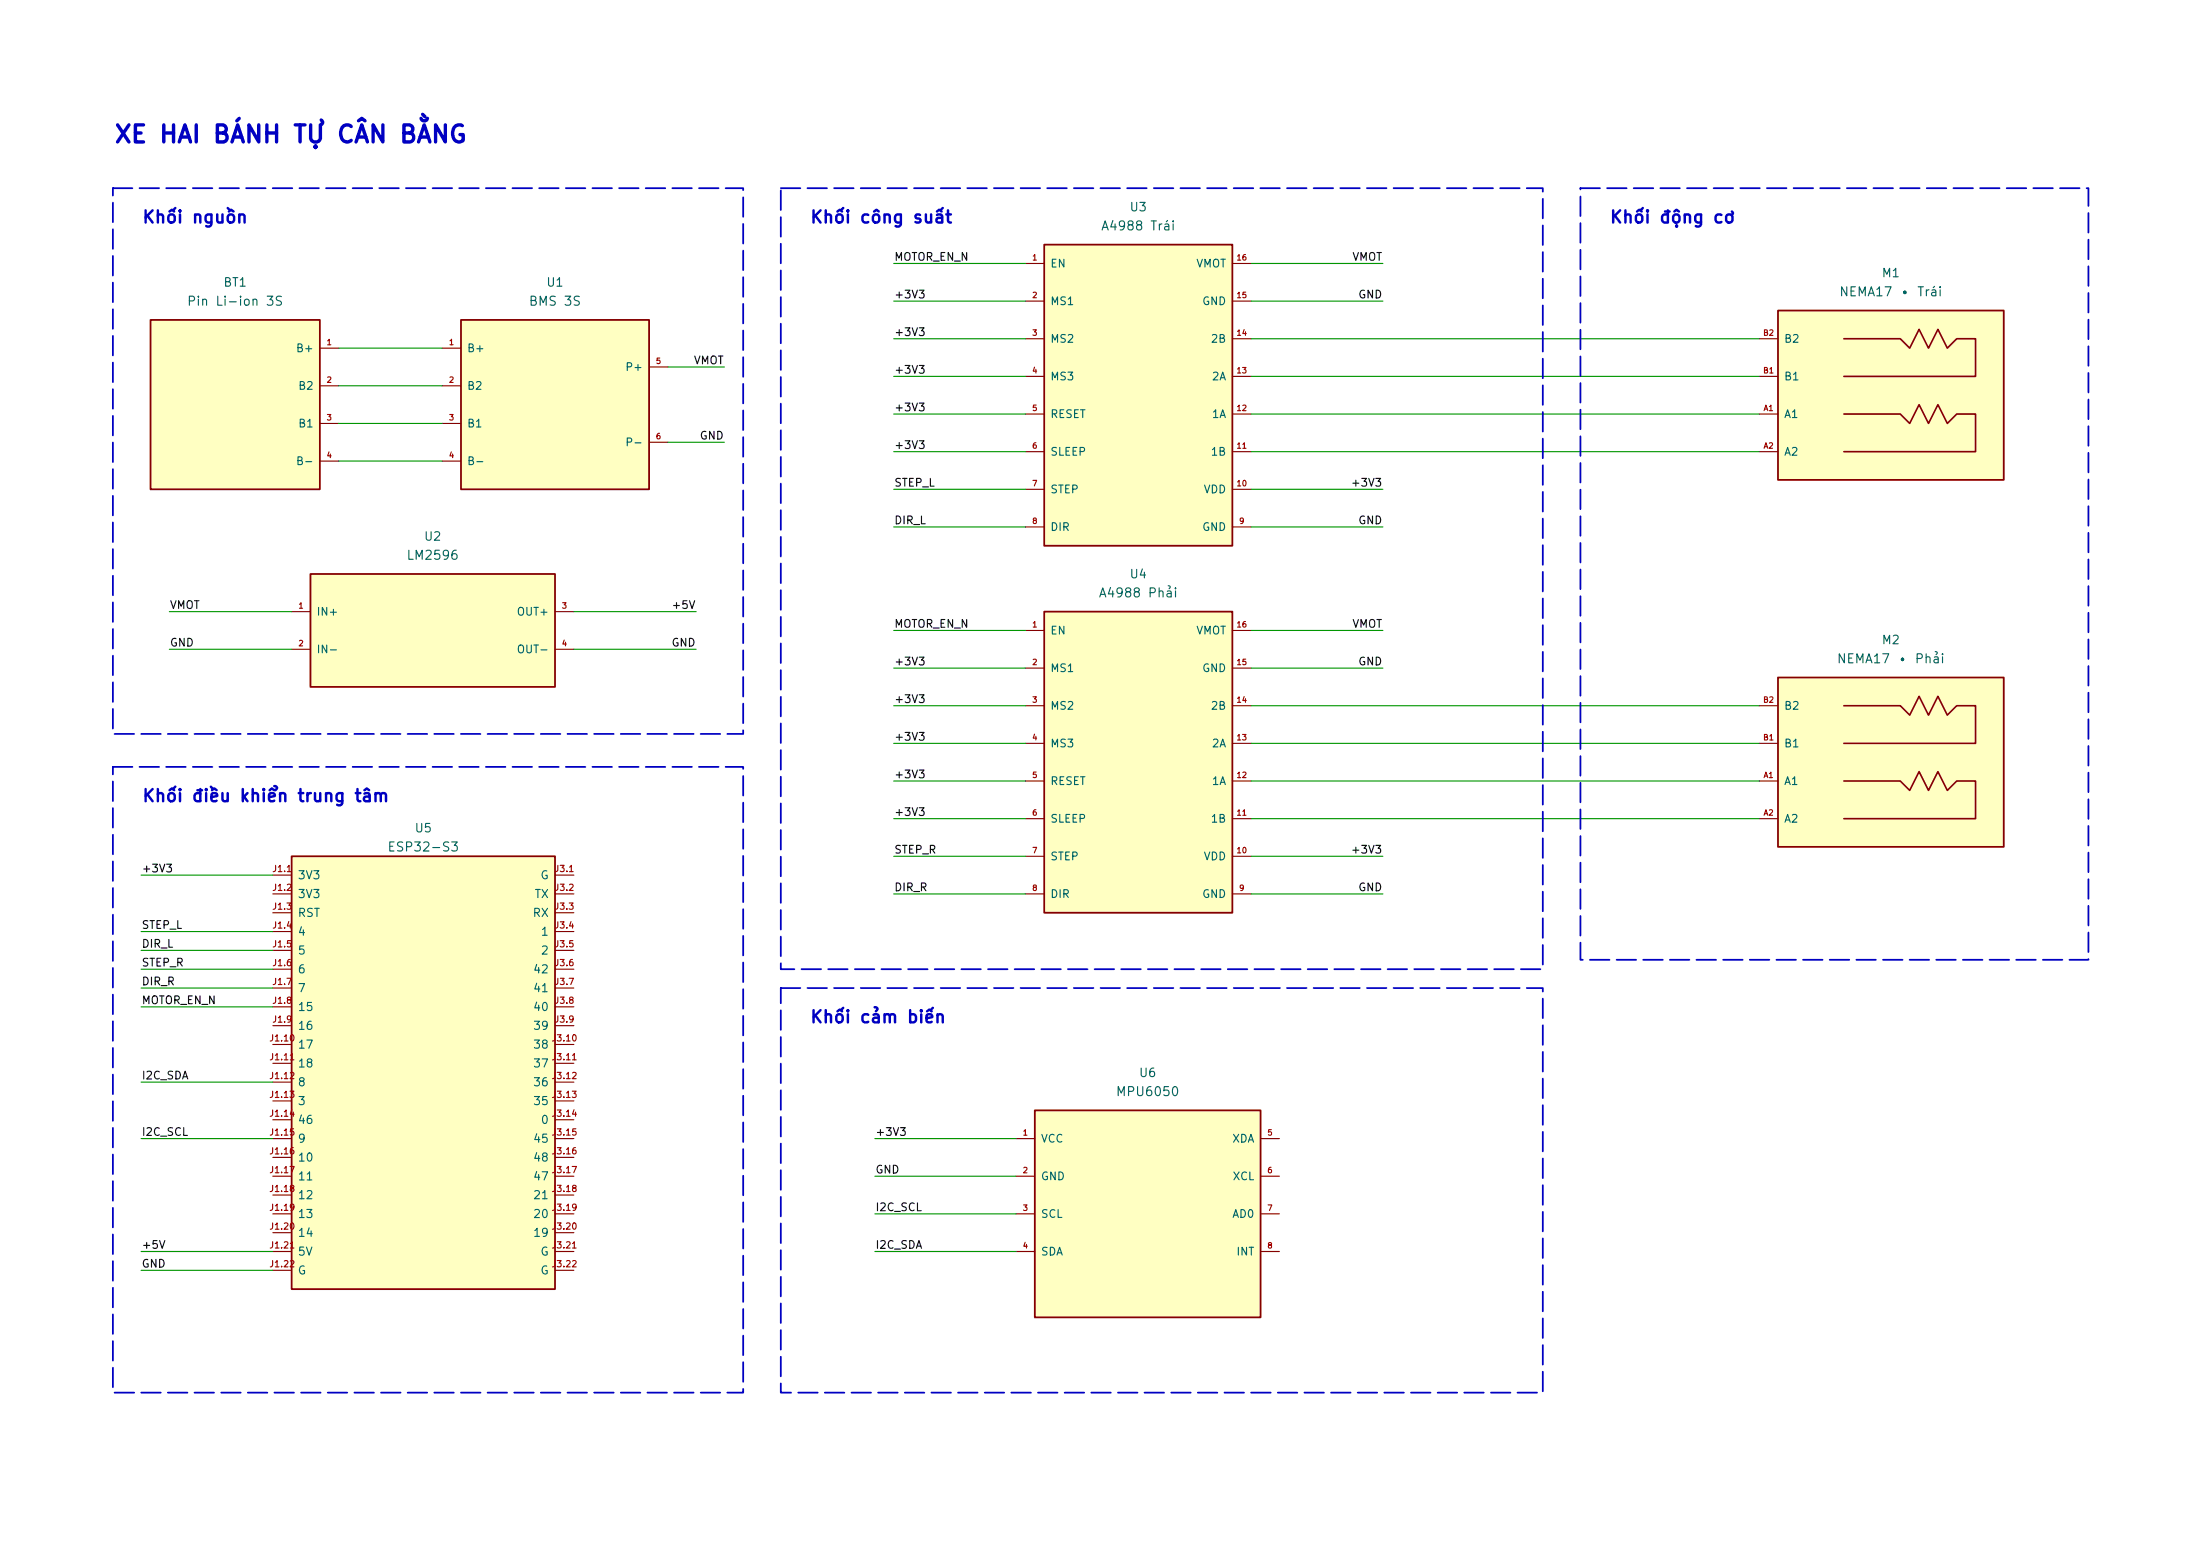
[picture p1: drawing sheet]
(kicad_sch
 (version 20260306)
 (generator "eeschema")
 (generator_version "10.0")
 (paper "A4")
 (title_block
  (title "Xe hai bánh tự cân bằng")
  (rev "01"))
 (lib_symbols
  (symbol "XeCanBang:A4988_Module"
   (pin_names
    (offset 0.75)) (exclude_from_sim no) (in_bom yes) (on_board yes)
   (in_pos_files yes)
   (duplicate_pin_numbers_are_jumpers no)
   (property "Reference" "U" (at 0 25.4 0) (show_name no) (do_not_autoplace no) (effects (font (size 1.1 1.1))))
   (property "Value" "A4988_Module" (at 0 22.86 0) (show_name no) (do_not_autoplace no) (effects (font (size 1.1 1.1))))
   (property "Footprint" "" (at 0 0 0) (show_name no) (do_not_autoplace no) (hide yes) (effects (font (size 1.27 1.27))))
   (property "Datasheet" "" (at 0 0 0) (show_name no) (do_not_autoplace no) (hide yes) (effects (font (size 1.27 1.27))))
   (property "Description" "" (at 0 0 0) (show_name no) (do_not_autoplace no) (hide yes) (effects (font (size 1.27 1.27))))
   (symbol "A4988_Module_0_1"
    (rectangle (start -12.7 20.32) (end 12.7 -20.32) (stroke (width 0.24) (type default)) (fill (type background))))
   (symbol "A4988_Module_1_1"
    (pin input line (at -15.24 17.78 0) (length 2.54) (name "EN" (effects (font (size 1.05 1.05)))) (number "1" (effects (font (size 0.75 0.75)))))
    (pin input line (at -15.24 12.7 0) (length 2.54) (name "MS1" (effects (font (size 1.05 1.05)))) (number "2" (effects (font (size 0.75 0.75)))))
    (pin input line (at -15.24 7.62 0) (length 2.54) (name "MS2" (effects (font (size 1.05 1.05)))) (number "3" (effects (font (size 0.75 0.75)))))
    (pin input line (at -15.24 2.54 0) (length 2.54) (name "MS3" (effects (font (size 1.05 1.05)))) (number "4" (effects (font (size 0.75 0.75)))))
    (pin input line (at -15.24 -2.54 0) (length 2.54) (name "RESET" (effects (font (size 1.05 1.05)))) (number "5" (effects (font (size 0.75 0.75)))))
    (pin input line (at -15.24 -7.62 0) (length 2.54) (name "SLEEP" (effects (font (size 1.05 1.05)))) (number "6" (effects (font (size 0.75 0.75)))))
    (pin input line (at -15.24 -12.7 0) (length 2.54) (name "STEP" (effects (font (size 1.05 1.05)))) (number "7" (effects (font (size 0.75 0.75)))))
    (pin input line (at -15.24 -17.78 0) (length 2.54) (name "DIR" (effects (font (size 1.05 1.05)))) (number "8" (effects (font (size 0.75 0.75)))))
    (pin power_in line (at 15.24 -17.78 180) (length 2.54) (name "GND" (effects (font (size 1.05 1.05)))) (number "9" (effects (font (size 0.75 0.75)))))
    (pin power_in line (at 15.24 -12.7 180) (length 2.54) (name "VDD" (effects (font (size 1.05 1.05)))) (number "10" (effects (font (size 0.75 0.75)))))
    (pin output line (at 15.24 -7.62 180) (length 2.54) (name "1B" (effects (font (size 1.05 1.05)))) (number "11" (effects (font (size 0.75 0.75)))))
    (pin output line (at 15.24 -2.54 180) (length 2.54) (name "1A" (effects (font (size 1.05 1.05)))) (number "12" (effects (font (size 0.75 0.75)))))
    (pin output line (at 15.24 2.54 180) (length 2.54) (name "2A" (effects (font (size 1.05 1.05)))) (number "13" (effects (font (size 0.75 0.75)))))
    (pin output line (at 15.24 7.62 180) (length 2.54) (name "2B" (effects (font (size 1.05 1.05)))) (number "14" (effects (font (size 0.75 0.75)))))
    (pin power_in line (at 15.24 12.7 180) (length 2.54) (name "GND" (effects (font (size 1.05 1.05)))) (number "15" (effects (font (size 0.75 0.75)))))
    (pin power_in line (at 15.24 17.78 180) (length 2.54) (name "VMOT" (effects (font (size 1.05 1.05)))) (number "16" (effects (font (size 0.75 0.75))))))
   (embedded_fonts no))
  (symbol "XeCanBang:BMS_3S"
   (pin_names
    (offset 0.75)) (exclude_from_sim no) (in_bom yes) (on_board yes)
   (in_pos_files yes)
   (duplicate_pin_numbers_are_jumpers no)
   (property "Reference" "U" (at 0 16.51 0) (show_name no) (do_not_autoplace no) (effects (font (size 1.1 1.1))))
   (property "Value" "BMS_3S" (at 0 13.97 0) (show_name no) (do_not_autoplace no) (effects (font (size 1.1 1.1))))
   (property "Footprint" "" (at 0 0 0) (show_name no) (do_not_autoplace no) (hide yes) (effects (font (size 1.27 1.27))))
   (property "Datasheet" "" (at 0 0 0) (show_name no) (do_not_autoplace no) (hide yes) (effects (font (size 1.27 1.27))))
   (property "Description" "" (at 0 0 0) (show_name no) (do_not_autoplace no) (hide yes) (effects (font (size 1.27 1.27))))
   (symbol "BMS_3S_0_1"
    (rectangle (start -12.7 11.43) (end 12.7 -11.43) (stroke (width 0.24) (type default)) (fill (type background))))
   (symbol "BMS_3S_1_1"
    (pin passive line (at -15.24 7.62 0) (length 2.54) (name "B+" (effects (font (size 1.05 1.05)))) (number "1" (effects (font (size 0.75 0.75)))))
    (pin passive line (at -15.24 2.54 0) (length 2.54) (name "B2" (effects (font (size 1.05 1.05)))) (number "2" (effects (font (size 0.75 0.75)))))
    (pin passive line (at -15.24 -2.54 0) (length 2.54) (name "B1" (effects (font (size 1.05 1.05)))) (number "3" (effects (font (size 0.75 0.75)))))
    (pin passive line (at -15.24 -7.62 0) (length 2.54) (name "B-" (effects (font (size 1.05 1.05)))) (number "4" (effects (font (size 0.75 0.75)))))
    (pin power_out line (at 15.24 5.08 180) (length 2.54) (name "P+" (effects (font (size 1.05 1.05)))) (number "5" (effects (font (size 0.75 0.75)))))
    (pin power_out line (at 15.24 -5.08 180) (length 2.54) (name "P-" (effects (font (size 1.05 1.05)))) (number "6" (effects (font (size 0.75 0.75))))))
   (embedded_fonts no))
  (symbol "XeCanBang:ESP32_S3_DevKitC_1"
   (pin_names
    (offset 0.75)) (exclude_from_sim no) (in_bom yes) (on_board yes)
   (in_pos_files yes)
   (duplicate_pin_numbers_are_jumpers no)
   (property "Reference" "U" (at 0 32 0) (show_name no) (do_not_autoplace no) (effects (font (size 1.15 1.15))))
   (property "Value" "ESP32-S3-DevKitC-1 N16R8" (at 0 29.5 0) (show_name no) (do_not_autoplace no) (effects (font (size 1.22 1.22))))
   (property "Footprint" "" (at 0 0 0) (show_name no) (do_not_autoplace no) (hide yes) (effects (font (size 1.27 1.27))))
   (property "Datasheet" "" (at 0 0 0) (show_name no) (do_not_autoplace no) (hide yes) (effects (font (size 1.27 1.27))))
   (property "Description" "" (at 0 0 0) (show_name no) (do_not_autoplace no) (hide yes) (effects (font (size 1.27 1.27))))
   (symbol "ESP32_S3_DevKitC_1_0_1"
    (rectangle (start -17.78 29.21) (end 17.78 -29.21) (stroke (width 0.24) (type default)) (fill (type background))))
   (symbol "ESP32_S3_DevKitC_1_1_1"
    (pin power_out line (at -20.32 26.67 0) (length 2.54) (name "3V3" (effects (font (size 1.1 1.1)))) (number "J1.1" (effects (font (size 0.85 0.85)))))
    (pin passive line (at -20.32 24.13 0) (length 2.54) (name "3V3" (effects (font (size 1.1 1.1)))) (number "J1.2" (effects (font (size 0.85 0.85)))))
    (pin input line (at -20.32 21.59 0) (length 2.54) (name "RST" (effects (font (size 1.1 1.1)))) (number "J1.3" (effects (font (size 0.85 0.85)))))
    (pin output line (at -20.32 19.05 0) (length 2.54) (name "4" (effects (font (size 1.1 1.1)))) (number "J1.4" (effects (font (size 0.85 0.85)))))
    (pin output line (at -20.32 16.51 0) (length 2.54) (name "5" (effects (font (size 1.1 1.1)))) (number "J1.5" (effects (font (size 0.85 0.85)))))
    (pin output line (at -20.32 13.97 0) (length 2.54) (name "6" (effects (font (size 1.1 1.1)))) (number "J1.6" (effects (font (size 0.85 0.85)))))
    (pin output line (at -20.32 11.43 0) (length 2.54) (name "7" (effects (font (size 1.1 1.1)))) (number "J1.7" (effects (font (size 0.85 0.85)))))
    (pin output line (at -20.32 8.89 0) (length 2.54) (name "15" (effects (font (size 1.1 1.1)))) (number "J1.8" (effects (font (size 0.85 0.85)))))
    (pin passive line (at -20.32 6.35 0) (length 2.54) (name "16" (effects (font (size 1.1 1.1)))) (number "J1.9" (effects (font (size 0.85 0.85)))))
    (pin passive line (at -20.32 3.81 0) (length 2.54) (name "17" (effects (font (size 1.1 1.1)))) (number "J1.10" (effects (font (size 0.85 0.85)))))
    (pin passive line (at -20.32 1.27 0) (length 2.54) (name "18" (effects (font (size 1.1 1.1)))) (number "J1.11" (effects (font (size 0.85 0.85)))))
    (pin bidirectional line (at -20.32 -1.27 0) (length 2.54) (name "8" (effects (font (size 1.1 1.1)))) (number "J1.12" (effects (font (size 0.85 0.85)))))
    (pin passive line (at -20.32 -3.81 0) (length 2.54) (name "3" (effects (font (size 1.1 1.1)))) (number "J1.13" (effects (font (size 0.85 0.85)))))
    (pin passive line (at -20.32 -6.35 0) (length 2.54) (name "46" (effects (font (size 1.1 1.1)))) (number "J1.14" (effects (font (size 0.85 0.85)))))
    (pin output line (at -20.32 -8.89 0) (length 2.54) (name "9" (effects (font (size 1.1 1.1)))) (number "J1.15" (effects (font (size 0.85 0.85)))))
    (pin passive line (at -20.32 -11.43 0) (length 2.54) (name "10" (effects (font (size 1.1 1.1)))) (number "J1.16" (effects (font (size 0.85 0.85)))))
    (pin passive line (at -20.32 -13.97 0) (length 2.54) (name "11" (effects (font (size 1.1 1.1)))) (number "J1.17" (effects (font (size 0.85 0.85)))))
    (pin passive line (at -20.32 -16.51 0) (length 2.54) (name "12" (effects (font (size 1.1 1.1)))) (number "J1.18" (effects (font (size 0.85 0.85)))))
    (pin passive line (at -20.32 -19.05 0) (length 2.54) (name "13" (effects (font (size 1.1 1.1)))) (number "J1.19" (effects (font (size 0.85 0.85)))))
    (pin passive line (at -20.32 -21.59 0) (length 2.54) (name "14" (effects (font (size 1.1 1.1)))) (number "J1.20" (effects (font (size 0.85 0.85)))))
    (pin power_in line (at -20.32 -24.13 0) (length 2.54) (name "5V" (effects (font (size 1.1 1.1)))) (number "J1.21" (effects (font (size 0.85 0.85)))))
    (pin power_in line (at -20.32 -26.67 0) (length 2.54) (name "G" (effects (font (size 1.1 1.1)))) (number "J1.22" (effects (font (size 0.85 0.85)))))
    (pin passive line (at 20.32 26.67 180) (length 2.54) (name "G" (effects (font (size 1.1 1.1)))) (number "J3.1" (effects (font (size 0.85 0.85)))))
    (pin passive line (at 20.32 24.13 180) (length 2.54) (name "TX" (effects (font (size 1.1 1.1)))) (number "J3.2" (effects (font (size 0.85 0.85)))))
    (pin passive line (at 20.32 21.59 180) (length 2.54) (name "RX" (effects (font (size 1.1 1.1)))) (number "J3.3" (effects (font (size 0.85 0.85)))))
    (pin passive line (at 20.32 19.05 180) (length 2.54) (name "1" (effects (font (size 1.1 1.1)))) (number "J3.4" (effects (font (size 0.85 0.85)))))
    (pin passive line (at 20.32 16.51 180) (length 2.54) (name "2" (effects (font (size 1.1 1.1)))) (number "J3.5" (effects (font (size 0.85 0.85)))))
    (pin passive line (at 20.32 13.97 180) (length 2.54) (name "42" (effects (font (size 1.1 1.1)))) (number "J3.6" (effects (font (size 0.85 0.85)))))
    (pin passive line (at 20.32 11.43 180) (length 2.54) (name "41" (effects (font (size 1.1 1.1)))) (number "J3.7" (effects (font (size 0.85 0.85)))))
    (pin passive line (at 20.32 8.89 180) (length 2.54) (name "40" (effects (font (size 1.1 1.1)))) (number "J3.8" (effects (font (size 0.85 0.85)))))
    (pin passive line (at 20.32 6.35 180) (length 2.54) (name "39" (effects (font (size 1.1 1.1)))) (number "J3.9" (effects (font (size 0.85 0.85)))))
    (pin passive line (at 20.32 3.81 180) (length 2.54) (name "38" (effects (font (size 1.1 1.1)))) (number "J3.10" (effects (font (size 0.85 0.85)))))
    (pin passive line (at 20.32 1.27 180) (length 2.54) (name "37" (effects (font (size 1.1 1.1)))) (number "J3.11" (effects (font (size 0.85 0.85)))))
    (pin passive line (at 20.32 -1.27 180) (length 2.54) (name "36" (effects (font (size 1.1 1.1)))) (number "J3.12" (effects (font (size 0.85 0.85)))))
    (pin passive line (at 20.32 -3.81 180) (length 2.54) (name "35" (effects (font (size 1.1 1.1)))) (number "J3.13" (effects (font (size 0.85 0.85)))))
    (pin passive line (at 20.32 -6.35 180) (length 2.54) (name "0" (effects (font (size 1.1 1.1)))) (number "J3.14" (effects (font (size 0.85 0.85)))))
    (pin passive line (at 20.32 -8.89 180) (length 2.54) (name "45" (effects (font (size 1.1 1.1)))) (number "J3.15" (effects (font (size 0.85 0.85)))))
    (pin passive line (at 20.32 -11.43 180) (length 2.54) (name "48" (effects (font (size 1.1 1.1)))) (number "J3.16" (effects (font (size 0.85 0.85)))))
    (pin passive line (at 20.32 -13.97 180) (length 2.54) (name "47" (effects (font (size 1.1 1.1)))) (number "J3.17" (effects (font (size 0.85 0.85)))))
    (pin passive line (at 20.32 -16.51 180) (length 2.54) (name "21" (effects (font (size 1.1 1.1)))) (number "J3.18" (effects (font (size 0.85 0.85)))))
    (pin passive line (at 20.32 -19.05 180) (length 2.54) (name "20" (effects (font (size 1.1 1.1)))) (number "J3.19" (effects (font (size 0.85 0.85)))))
    (pin passive line (at 20.32 -21.59 180) (length 2.54) (name "19" (effects (font (size 1.1 1.1)))) (number "J3.20" (effects (font (size 0.85 0.85)))))
    (pin passive line (at 20.32 -24.13 180) (length 2.54) (name "G" (effects (font (size 1.1 1.1)))) (number "J3.21" (effects (font (size 0.85 0.85)))))
    (pin passive line (at 20.32 -26.67 180) (length 2.54) (name "G" (effects (font (size 1.1 1.1)))) (number "J3.22" (effects (font (size 0.85 0.85))))))
   (embedded_fonts no))
  (symbol "XeCanBang:LM2596_Module"
   (pin_names
    (offset 0.75)) (exclude_from_sim no) (in_bom yes) (on_board yes)
   (in_pos_files yes)
   (duplicate_pin_numbers_are_jumpers no)
   (property "Reference" "U" (at 0 12.7 0) (show_name no) (do_not_autoplace no) (effects (font (size 1.1 1.1))))
   (property "Value" "LM2596_Module" (at 0 10.16 0) (show_name no) (do_not_autoplace no) (effects (font (size 1.1 1.1))))
   (property "Footprint" "" (at 0 0 0) (show_name no) (do_not_autoplace no) (hide yes) (effects (font (size 1.27 1.27))))
   (property "Datasheet" "" (at 0 0 0) (show_name no) (do_not_autoplace no) (hide yes) (effects (font (size 1.27 1.27))))
   (property "Description" "" (at 0 0 0) (show_name no) (do_not_autoplace no) (hide yes) (effects (font (size 1.27 1.27))))
   (symbol "LM2596_Module_0_1"
    (rectangle (start -16.51 7.62) (end 16.51 -7.62) (stroke (width 0.24) (type default)) (fill (type background))))
   (symbol "LM2596_Module_1_1"
    (pin power_in line (at -19.05 2.54 0) (length 2.54) (name "IN+" (effects (font (size 1.05 1.05)))) (number "1" (effects (font (size 0.75 0.75)))))
    (pin power_in line (at -19.05 -2.54 0) (length 2.54) (name "IN-" (effects (font (size 1.05 1.05)))) (number "2" (effects (font (size 0.75 0.75)))))
    (pin power_out line (at 19.05 2.54 180) (length 2.54) (name "OUT+" (effects (font (size 1.05 1.05)))) (number "3" (effects (font (size 0.75 0.75)))))
    (pin passive line (at 19.05 -2.54 180) (length 2.54) (name "OUT-" (effects (font (size 1.05 1.05)))) (number "4" (effects (font (size 0.75 0.75))))))
   (embedded_fonts no))
  (symbol "XeCanBang:MPU6050_GY521"
   (pin_names
    (offset 0.75)) (exclude_from_sim no) (in_bom yes) (on_board yes)
   (in_pos_files yes)
   (duplicate_pin_numbers_are_jumpers no)
   (property "Reference" "U" (at 0 19.05 0) (show_name no) (do_not_autoplace no) (effects (font (size 1.1 1.1))))
   (property "Value" "MPU6050_GY521" (at 0 16.51 0) (show_name no) (do_not_autoplace no) (effects (font (size 1.1 1.1))))
   (property "Footprint" "" (at 0 0 0) (show_name no) (do_not_autoplace no) (hide yes) (effects (font (size 1.27 1.27))))
   (property "Datasheet" "" (at 0 0 0) (show_name no) (do_not_autoplace no) (hide yes) (effects (font (size 1.27 1.27))))
   (property "Description" "" (at 0 0 0) (show_name no) (do_not_autoplace no) (hide yes) (effects (font (size 1.27 1.27))))
   (symbol "MPU6050_GY521_0_1"
    (rectangle (start -15.24 13.97) (end 15.24 -13.97) (stroke (width 0.24) (type default)) (fill (type background))))
   (symbol "MPU6050_GY521_1_1"
    (pin power_in line (at -17.78 10.16 0) (length 2.54) (name "VCC" (effects (font (size 1.05 1.05)))) (number "1" (effects (font (size 0.75 0.75)))))
    (pin power_in line (at -17.78 5.08 0) (length 2.54) (name "GND" (effects (font (size 1.05 1.05)))) (number "2" (effects (font (size 0.75 0.75)))))
    (pin input line (at -17.78 0 0) (length 2.54) (name "SCL" (effects (font (size 1.05 1.05)))) (number "3" (effects (font (size 0.75 0.75)))))
    (pin bidirectional line (at -17.78 -5.08 0) (length 2.54) (name "SDA" (effects (font (size 1.05 1.05)))) (number "4" (effects (font (size 0.75 0.75)))))
    (pin bidirectional line (at 17.78 10.16 180) (length 2.54) (name "XDA" (effects (font (size 1.05 1.05)))) (number "5" (effects (font (size 0.75 0.75)))))
    (pin output line (at 17.78 5.08 180) (length 2.54) (name "XCL" (effects (font (size 1.05 1.05)))) (number "6" (effects (font (size 0.75 0.75)))))
    (pin input line (at 17.78 0 180) (length 2.54) (name "AD0" (effects (font (size 1.05 1.05)))) (number "7" (effects (font (size 0.75 0.75)))))
    (pin output line (at 17.78 -5.08 180) (length 2.54) (name "INT" (effects (font (size 1.05 1.05)))) (number "8" (effects (font (size 0.75 0.75))))))
   (embedded_fonts no))
  (symbol "XeCanBang:NEMA17_2_Pha"
   (pin_names
    (offset 0.75)) (exclude_from_sim no) (in_bom yes) (on_board yes)
   (in_pos_files yes)
   (duplicate_pin_numbers_are_jumpers no)
   (property "Reference" "M" (at 0 16.51 0) (show_name no) (do_not_autoplace no) (effects (font (size 1.1 1.1))))
   (property "Value" "NEMA17_2_Pha" (at 0 13.97 0) (show_name no) (do_not_autoplace no) (effects (font (size 1.1 1.1))))
   (property "Footprint" "" (at 0 0 0) (show_name no) (do_not_autoplace no) (hide yes) (effects (font (size 1.27 1.27))))
   (property "Datasheet" "" (at 0 0 0) (show_name no) (do_not_autoplace no) (hide yes) (effects (font (size 1.27 1.27))))
   (property "Description" "" (at 0 0 0) (show_name no) (do_not_autoplace no) (hide yes) (effects (font (size 1.27 1.27))))
   (symbol "NEMA17_2_Pha_0_1"
    (rectangle (start -15.24 11.43) (end 15.24 -11.43) (stroke (width 0.24) (type default)) (fill (type background)))
    (polyline (pts (xy -6.35 7.62) (xy 1.27 7.62) (xy 2.54 6.35) (xy 3.81 8.89) (xy 5.08 6.35) (xy 6.35 8.89) (xy 7.62 6.35) (xy 8.89 7.62) (xy 11.43 7.62) (xy 11.43 2.54) (xy -6.35 2.54)) (stroke (width 0.22) (type default)) (fill (type none)))
    (polyline (pts (xy -6.35 -2.54) (xy 1.27 -2.54) (xy 2.54 -3.81) (xy 3.81 -1.27) (xy 5.08 -3.81) (xy 6.35 -1.27) (xy 7.62 -3.81) (xy 8.89 -2.54) (xy 11.43 -2.54) (xy 11.43 -7.62) (xy -6.35 -7.62)) (stroke (width 0.22) (type default)) (fill (type none))))
   (symbol "NEMA17_2_Pha_1_1"
    (pin passive line (at -17.78 -2.54 0) (length 2.54) (name "A1" (effects (font (size 1.05 1.05)))) (number "A1" (effects (font (size 0.75 0.75)))))
    (pin passive line (at -17.78 -7.62 0) (length 2.54) (name "A2" (effects (font (size 1.05 1.05)))) (number "A2" (effects (font (size 0.75 0.75)))))
    (pin passive line (at -17.78 2.54 0) (length 2.54) (name "B1" (effects (font (size 1.05 1.05)))) (number "B1" (effects (font (size 0.75 0.75)))))
    (pin passive line (at -17.78 7.62 0) (length 2.54) (name "B2" (effects (font (size 1.05 1.05)))) (number "B2" (effects (font (size 0.75 0.75))))))
   (embedded_fonts no))
  (symbol "XeCanBang:Pin_3S"
   (pin_names
    (offset 0.75)) (exclude_from_sim no) (in_bom yes) (on_board yes)
   (in_pos_files yes)
   (duplicate_pin_numbers_are_jumpers no)
   (property "Reference" "BT" (at 0 16.51 0) (show_name no) (do_not_autoplace no) (effects (font (size 1.1 1.1))))
   (property "Value" "Pin_3S" (at 0 13.97 0) (show_name no) (do_not_autoplace no) (effects (font (size 1.1 1.1))))
   (property "Footprint" "" (at 0 0 0) (show_name no) (do_not_autoplace no) (hide yes) (effects (font (size 1.27 1.27))))
   (property "Datasheet" "" (at 0 0 0) (show_name no) (do_not_autoplace no) (hide yes) (effects (font (size 1.27 1.27))))
   (property "Description" "" (at 0 0 0) (show_name no) (do_not_autoplace no) (hide yes) (effects (font (size 1.27 1.27))))
   (symbol "Pin_3S_0_1"
    (rectangle (start -11.43 11.43) (end 11.43 -11.43) (stroke (width 0.24) (type default)) (fill (type background))))
   (symbol "Pin_3S_1_1"
    (pin power_out line (at 13.97 7.62 180) (length 2.54) (name "B+" (effects (font (size 1.05 1.05)))) (number "1" (effects (font (size 0.75 0.75)))))
    (pin passive line (at 13.97 2.54 180) (length 2.54) (name "B2" (effects (font (size 1.05 1.05)))) (number "2" (effects (font (size 0.75 0.75)))))
    (pin passive line (at 13.97 -2.54 180) (length 2.54) (name "B1" (effects (font (size 1.05 1.05)))) (number "3" (effects (font (size 0.75 0.75)))))
    (pin power_out line (at 13.97 -7.62 180) (length 2.54) (name "B-" (effects (font (size 1.05 1.05)))) (number "4" (effects (font (size 0.75 0.75))))))
   (embedded_fonts no)))
 (rectangle
  (start 105.41 25.4)
  (end 208.28 130.81)
  (stroke (width 0.24) (type dash))
  (fill (type none)))
 (rectangle
  (start 105.41 133.35)
  (end 208.28 187.96)
  (stroke (width 0.24) (type dash))
  (fill (type none)))
 (rectangle
  (start 15.24 25.4)
  (end 100.33 99.06)
  (stroke (width 0.24) (type dash))
  (fill (type none)))
 (rectangle
  (start 15.24 103.505)
  (end 100.33 187.96)
  (stroke (width 0.24) (type dash))
  (fill (type none)))
 (rectangle
  (start 213.36 25.4)
  (end 281.94 129.54)
  (stroke (width 0.24) (type dash))
  (fill (type none)))
 (text "XE HAI BÁNH TỰ CÂN BẰNG"
  (exclude_from_sim no)
  (at 15.24 17.018 0)
  (effects (font (size 2.3 2.3)
    (bold yes)) (justify left top)))
 (text "Khối động cơ"
  (exclude_from_sim no)
  (at 217.17 28.575 0)
  (effects (font (size 1.65 1.65)
    (bold yes)) (justify left top)))
 (text "Khối công suất"
  (exclude_from_sim no)
  (at 109.22 28.575 0)
  (effects (font (size 1.65 1.65)
    (bold yes)) (justify left top)))
 (text "Khối cảm biến"
  (exclude_from_sim no)
  (at 109.22 136.525 0)
  (effects (font (size 1.65 1.65)
    (bold yes)) (justify left top)))
 (text "Khối nguồn"
  (exclude_from_sim no)
  (at 19.05 28.575 0)
  (effects (font (size 1.65 1.65)
    (bold yes)) (justify left top)))
 (text "Khối điều khiển trung tâm"
  (exclude_from_sim no)
  (at 19.05 106.68 0)
  (effects (font (size 1.65 1.65)
    (bold yes)) (justify left top)))
 (wire
  (pts (xy 120.65 40.64) (xy 138.43 40.64))
  (stroke (width 0) (type solid)))
 (wire
  (pts (xy 168.91 85.09) (xy 186.69 85.09))
  (stroke (width 0) (type solid)))
 (wire
  (pts (xy 19.05 125.73) (xy 36.83 125.73))
  (stroke (width 0) (type default)))
 (wire
  (pts (xy 77.47 87.63) (xy 93.98 87.63))
  (stroke (width 0) (type solid)))
 (wire
  (pts (xy 19.05 171.45) (xy 36.83 171.45))
  (stroke (width 0) (type default)))
 (wire
  (pts (xy 120.65 45.72) (xy 138.43 45.72))
  (stroke (width 0) (type solid)))
 (wire
  (pts (xy 120.65 66.04) (xy 138.43 66.04))
  (stroke (width 0) (type solid)))
 (wire
  (pts (xy 168.91 105.41) (xy 237.49 105.41))
  (stroke (width 0) (type solid)))
 (wire
  (pts (xy 168.91 45.72) (xy 237.49 45.72))
  (stroke (width 0) (type solid)))
 (wire
  (pts (xy 19.05 128.27) (xy 36.83 128.27))
  (stroke (width 0) (type default)))
 (wire
  (pts (xy 168.91 100.33) (xy 237.49 100.33))
  (stroke (width 0) (type solid)))
 (wire
  (pts (xy 120.65 100.33) (xy 138.43 100.33))
  (stroke (width 0) (type solid)))
 (wire
  (pts (xy 19.05 146.05) (xy 36.83 146.05))
  (stroke (width 0) (type default)))
 (wire
  (pts (xy 120.65 95.25) (xy 138.43 95.25))
  (stroke (width 0) (type solid)))
 (wire
  (pts (xy 19.05 135.89) (xy 36.83 135.89))
  (stroke (width 0) (type default)))
 (wire
  (pts (xy 120.65 105.41) (xy 138.43 105.41))
  (stroke (width 0) (type solid)))
 (wire
  (pts (xy 168.91 35.56) (xy 186.69 35.56))
  (stroke (width 0) (type solid)))
 (wire
  (pts (xy 45.72 46.99) (xy 59.69 46.99))
  (stroke (width 0) (type solid)))
 (wire
  (pts (xy 168.91 40.64) (xy 186.69 40.64))
  (stroke (width 0) (type solid)))
 (wire
  (pts (xy 168.91 66.04) (xy 186.69 66.04))
  (stroke (width 0) (type solid)))
 (wire
  (pts (xy 120.65 60.96) (xy 138.43 60.96))
  (stroke (width 0) (type solid)))
 (wire
  (pts (xy 168.91 71.12) (xy 186.69 71.12))
  (stroke (width 0) (type solid)))
 (wire
  (pts (xy 118.11 163.83) (xy 137.16 163.83))
  (stroke (width 0) (type solid)))
 (wire
  (pts (xy 118.11 153.67) (xy 137.16 153.67))
  (stroke (width 0) (type solid)))
 (wire
  (pts (xy 168.91 120.65) (xy 186.69 120.65))
  (stroke (width 0) (type solid)))
 (wire
  (pts (xy 19.05 153.67) (xy 36.83 153.67))
  (stroke (width 0) (type default)))
 (wire
  (pts (xy 19.05 118.11) (xy 36.83 118.11))
  (stroke (width 0) (type default)))
 (wire
  (pts (xy 168.91 115.57) (xy 186.69 115.57))
  (stroke (width 0) (type solid)))
 (wire
  (pts (xy 19.05 133.35) (xy 36.83 133.35))
  (stroke (width 0) (type default)))
 (wire
  (pts (xy 168.91 95.25) (xy 237.49 95.25))
  (stroke (width 0) (type solid)))
 (wire
  (pts (xy 118.11 158.75) (xy 137.16 158.75))
  (stroke (width 0) (type solid)))
 (wire
  (pts (xy 19.05 168.91) (xy 36.83 168.91))
  (stroke (width 0) (type default)))
 (wire
  (pts (xy 120.65 110.49) (xy 138.43 110.49))
  (stroke (width 0) (type solid)))
 (wire
  (pts (xy 45.72 57.15) (xy 59.69 57.15))
  (stroke (width 0) (type solid)))
 (wire
  (pts (xy 22.86 82.55) (xy 39.37 82.55))
  (stroke (width 0) (type solid)))
 (wire
  (pts (xy 120.65 35.56) (xy 138.43 35.56))
  (stroke (width 0) (type solid)))
 (wire
  (pts (xy 168.91 90.17) (xy 186.69 90.17))
  (stroke (width 0) (type solid)))
 (wire
  (pts (xy 168.91 50.8) (xy 237.49 50.8))
  (stroke (width 0) (type solid)))
 (wire
  (pts (xy 120.65 55.88) (xy 138.43 55.88))
  (stroke (width 0) (type solid)))
 (wire
  (pts (xy 168.91 55.88) (xy 237.49 55.88))
  (stroke (width 0) (type solid)))
 (wire
  (pts (xy 120.65 50.8) (xy 138.43 50.8))
  (stroke (width 0) (type solid)))
 (wire
  (pts (xy 120.65 115.57) (xy 138.43 115.57))
  (stroke (width 0) (type solid)))
 (wire
  (pts (xy 118.11 168.91) (xy 137.16 168.91))
  (stroke (width 0) (type solid)))
 (wire
  (pts (xy 90.17 49.53) (xy 97.79 49.53))
  (stroke (width 0) (type solid)))
 (wire
  (pts (xy 120.65 90.17) (xy 138.43 90.17))
  (stroke (width 0) (type solid)))
 (wire
  (pts (xy 168.91 110.49) (xy 237.49 110.49))
  (stroke (width 0) (type solid)))
 (wire
  (pts (xy 22.86 87.63) (xy 39.37 87.63))
  (stroke (width 0) (type solid)))
 (wire
  (pts (xy 45.72 62.23) (xy 59.69 62.23))
  (stroke (width 0) (type solid)))
 (wire
  (pts (xy 120.65 71.12) (xy 138.43 71.12))
  (stroke (width 0) (type solid)))
 (wire
  (pts (xy 77.47 82.55) (xy 93.98 82.55))
  (stroke (width 0) (type solid)))
 (wire
  (pts (xy 19.05 130.81) (xy 36.83 130.81))
  (stroke (width 0) (type default)))
 (wire
  (pts (xy 90.17 59.69) (xy 97.79 59.69))
  (stroke (width 0) (type solid)))
 (wire
  (pts (xy 45.72 52.07) (xy 59.69 52.07))
  (stroke (width 0) (type solid)))
 (wire
  (pts (xy 168.91 60.96) (xy 237.49 60.96))
  (stroke (width 0) (type solid)))
 (wire
  (pts (xy 120.65 85.09) (xy 138.43 85.09))
  (stroke (width 0) (type solid)))
 (wire
  (pts (xy 120.65 120.65) (xy 138.43 120.65))
  (stroke (width 0) (type solid)))
 (label "MOTOR_EN_N"
  (at 120.65 35.56 0)
  (effects (font (size 1.05 1.05)) (justify left bottom)))
 (label "I2C_SDA"
  (at 118.11 168.91 0)
  (effects (font (size 1.05 1.05)) (justify left bottom)))
 (label "MOTOR_EN_N"
  (at 120.65 85.09 0)
  (effects (font (size 1.05 1.05)) (justify left bottom)))
 (label "+3V3"
  (at 186.69 66.04 180)
  (effects (font (size 1.05 1.05)) (justify right bottom)))
 (label "DIR_L"
  (at 120.65 71.12 0)
  (effects (font (size 1.05 1.05)) (justify left bottom)))
 (label "+3V3"
  (at 120.65 110.49 0)
  (effects (font (size 1.05 1.05)) (justify left bottom)))
 (label "+3V3"
  (at 120.65 105.41 0)
  (effects (font (size 1.05 1.05)) (justify left bottom)))
 (label "+3V3"
  (at 120.65 90.17 0)
  (effects (font (size 1.05 1.05)) (justify left bottom)))
 (label "VMOT"
  (at 22.86 82.55 0)
  (effects (font (size 1.05 1.05)) (justify left bottom)))
 (label "GND"
  (at 186.69 90.17 180)
  (effects (font (size 1.05 1.05)) (justify right bottom)))
 (label "GND"
  (at 19.05 171.45 0)
  (effects (font (size 1.05 1.05)) (justify left bottom)))
 (label "GND"
  (at 22.86 87.63 0)
  (effects (font (size 1.05 1.05)) (justify left bottom)))
 (label "STEP_L"
  (at 19.05 125.73 0)
  (effects (font (size 1.05 1.05)) (justify left bottom)))
 (label "+5V"
  (at 93.98 82.55 180)
  (effects (font (size 1.05 1.05)) (justify right bottom)))
 (label "VMOT"
  (at 186.69 35.56 180)
  (effects (font (size 1.05 1.05)) (justify right bottom)))
 (label "VMOT"
  (at 97.79 49.53 180)
  (effects (font (size 1.05 1.05)) (justify right bottom)))
 (label "DIR_R"
  (at 120.65 120.65 0)
  (effects (font (size 1.05 1.05)) (justify left bottom)))
 (label "VMOT"
  (at 186.69 85.09 180)
  (effects (font (size 1.05 1.05)) (justify right bottom)))
 (label "MOTOR_EN_N"
  (at 19.05 135.89 0)
  (effects (font (size 1.05 1.05)) (justify left bottom)))
 (label "DIR_R"
  (at 19.05 133.35 0)
  (effects (font (size 1.05 1.05)) (justify left bottom)))
 (label "+3V3"
  (at 120.65 95.25 0)
  (effects (font (size 1.05 1.05)) (justify left bottom)))
 (label "+3V3"
  (at 120.65 55.88 0)
  (effects (font (size 1.05 1.05)) (justify left bottom)))
 (label "GND"
  (at 186.69 71.12 180)
  (effects (font (size 1.05 1.05)) (justify right bottom)))
 (label "+3V3"
  (at 120.65 40.64 0)
  (effects (font (size 1.05 1.05)) (justify left bottom)))
 (label "GND"
  (at 93.98 87.63 180)
  (effects (font (size 1.05 1.05)) (justify right bottom)))
 (label "I2C_SCL"
  (at 19.05 153.67 0)
  (effects (font (size 1.05 1.05)) (justify left bottom)))
 (label "DIR_L"
  (at 19.05 128.27 0)
  (effects (font (size 1.05 1.05)) (justify left bottom)))
 (label "GND"
  (at 186.69 120.65 180)
  (effects (font (size 1.05 1.05)) (justify right bottom)))
 (label "+3V3"
  (at 120.65 100.33 0)
  (effects (font (size 1.05 1.05)) (justify left bottom)))
 (label "GND"
  (at 118.11 158.75 0)
  (effects (font (size 1.05 1.05)) (justify left bottom)))
 (label "STEP_R"
  (at 120.65 115.57 0)
  (effects (font (size 1.05 1.05)) (justify left bottom)))
 (label "GND"
  (at 97.79 59.69 180)
  (effects (font (size 1.05 1.05)) (justify right bottom)))
 (label "GND"
  (at 186.69 40.64 180)
  (effects (font (size 1.05 1.05)) (justify right bottom)))
 (label "+3V3"
  (at 120.65 50.8 0)
  (effects (font (size 1.05 1.05)) (justify left bottom)))
 (label "+3V3"
  (at 186.69 115.57 180)
  (effects (font (size 1.05 1.05)) (justify right bottom)))
 (label "+3V3"
  (at 118.11 153.67 0)
  (effects (font (size 1.05 1.05)) (justify left bottom)))
 (label "I2C_SCL"
  (at 118.11 163.83 0)
  (effects (font (size 1.05 1.05)) (justify left bottom)))
 (label "STEP_R"
  (at 19.05 130.81 0)
  (effects (font (size 1.05 1.05)) (justify left bottom)))
 (label "+5V"
  (at 19.05 168.91 0)
  (effects (font (size 1.05 1.05)) (justify left bottom)))
 (label "STEP_L"
  (at 120.65 66.04 0)
  (effects (font (size 1.05 1.05)) (justify left bottom)))
 (label "+3V3"
  (at 120.65 45.72 0)
  (effects (font (size 1.05 1.05)) (justify left bottom)))
 (label "I2C_SDA"
  (at 19.05 146.05 0)
  (effects (font (size 1.05 1.05)) (justify left bottom)))
 (label "+3V3"
  (at 120.65 60.96 0)
  (effects (font (size 1.05 1.05)) (justify left bottom)))
 (label "+3V3"
  (at 19.05 118.11 0)
  (effects (font (size 1.05 1.05)) (justify left bottom)))
 (symbol
  (lib_id "XeCanBang:NEMA17_2_Pha")
  (at 255.27 102.87 0)
  (unit 1)
  (body_style 1)
  (exclude_from_sim no)
  (in_bom yes)
  (on_board yes)
  (in_pos_files yes)
  (dnp no)
  (property "Reference" "M2" (at 255.27 86.36 0) (show_name no) (do_not_autoplace no) (effects (font (size 1.15 1.15))))
  (property "Value" "NEMA17 • Phải" (at 255.27 88.9 0) (show_name no) (do_not_autoplace no) (effects (font (size 1.22 1.22))))
  (property "Footprint" "" (at 255.27 102.87 0) (show_name no) (do_not_autoplace no) (effects (font (size 1.27 1.27))))
  (property "Datasheet" "" (at 255.27 102.87 0) (show_name no) (do_not_autoplace no) (effects (font (size 1.27 1.27))))
  (property "Description" "" (at 255.27 102.87 0) (show_name no) (do_not_autoplace no) (effects (font (size 1.27 1.27))))
  (pin "B2")
  (pin "B1")
  (pin "A1")
  (pin "A2"))
 (symbol
  (lib_id "XeCanBang:Pin_3S")
  (at 31.75 54.61 0)
  (unit 1)
  (body_style 1)
  (exclude_from_sim no)
  (in_bom yes)
  (on_board yes)
  (in_pos_files yes)
  (dnp no)
  (property "Reference" "BT1" (at 31.75 38.1 0) (show_name no) (do_not_autoplace no) (effects (font (size 1.15 1.15))))
  (property "Value" "Pin Li-ion 3S" (at 31.75 40.64 0) (show_name no) (do_not_autoplace no) (effects (font (size 1.22 1.22))))
  (property "Footprint" "" (at 31.75 54.61 0) (show_name no) (do_not_autoplace no) (effects (font (size 1.27 1.27))))
  (property "Datasheet" "" (at 31.75 54.61 0) (show_name no) (do_not_autoplace no) (effects (font (size 1.27 1.27))))
  (property "Description" "" (at 31.75 54.61 0) (show_name no) (do_not_autoplace no) (effects (font (size 1.27 1.27))))
  (pin "1")
  (pin "2")
  (pin "3")
  (pin "4"))
 (symbol
  (lib_id "XeCanBang:A4988_Module")
  (at 153.67 102.87 0)
  (unit 1)
  (body_style 1)
  (exclude_from_sim no)
  (in_bom yes)
  (on_board yes)
  (in_pos_files yes)
  (dnp no)
  (property "Reference" "U4" (at 153.67 77.47 0) (show_name no) (do_not_autoplace no) (effects (font (size 1.15 1.15))))
  (property "Value" "A4988 Phải" (at 153.67 80.01 0) (show_name no) (do_not_autoplace no) (effects (font (size 1.22 1.22))))
  (property "Footprint" "" (at 153.67 102.87 0) (show_name no) (do_not_autoplace no) (effects (font (size 1.27 1.27))))
  (property "Datasheet" "" (at 153.67 102.87 0) (show_name no) (do_not_autoplace no) (effects (font (size 1.27 1.27))))
  (property "Description" "" (at 153.67 102.87 0) (show_name no) (do_not_autoplace no) (effects (font (size 1.27 1.27))))
  (pin "1")
  (pin "2")
  (pin "3")
  (pin "4")
  (pin "5")
  (pin "6")
  (pin "7")
  (pin "8")
  (pin "16")
  (pin "15")
  (pin "14")
  (pin "13")
  (pin "12")
  (pin "11")
  (pin "10")
  (pin "9"))
 (symbol
  (lib_id "XeCanBang:BMS_3S")
  (at 74.93 54.61 0)
  (unit 1)
  (body_style 1)
  (exclude_from_sim no)
  (in_bom yes)
  (on_board yes)
  (in_pos_files yes)
  (dnp no)
  (property "Reference" "U1" (at 74.93 38.1 0) (show_name no) (do_not_autoplace no) (effects (font (size 1.15 1.15))))
  (property "Value" "BMS 3S" (at 74.93 40.64 0) (show_name no) (do_not_autoplace no) (effects (font (size 1.22 1.22))))
  (property "Footprint" "" (at 74.93 54.61 0) (show_name no) (do_not_autoplace no) (effects (font (size 1.27 1.27))))
  (property "Datasheet" "" (at 74.93 54.61 0) (show_name no) (do_not_autoplace no) (effects (font (size 1.27 1.27))))
  (property "Description" "" (at 74.93 54.61 0) (show_name no) (do_not_autoplace no) (effects (font (size 1.27 1.27))))
  (pin "1")
  (pin "2")
  (pin "3")
  (pin "4")
  (pin "5")
  (pin "6"))
 (symbol
  (lib_id "XeCanBang:LM2596_Module")
  (at 58.42 85.09 0)
  (unit 1)
  (body_style 1)
  (exclude_from_sim no)
  (in_bom yes)
  (on_board yes)
  (in_pos_files yes)
  (dnp no)
  (property "Reference" "U2" (at 58.42 72.39 0) (show_name no) (do_not_autoplace no) (effects (font (size 1.15 1.15))))
  (property "Value" "LM2596" (at 58.42 74.93 0) (show_name no) (do_not_autoplace no) (effects (font (size 1.22 1.22))))
  (property "Footprint" "" (at 58.42 85.09 0) (show_name no) (do_not_autoplace no) (effects (font (size 1.27 1.27))))
  (property "Datasheet" "" (at 58.42 85.09 0) (show_name no) (do_not_autoplace no) (effects (font (size 1.27 1.27))))
  (property "Description" "" (at 58.42 85.09 0) (show_name no) (do_not_autoplace no) (effects (font (size 1.27 1.27))))
  (pin "1")
  (pin "2")
  (pin "3")
  (pin "4"))
 (symbol
  (lib_id "XeCanBang:A4988_Module")
  (at 153.67 53.34 0)
  (unit 1)
  (body_style 1)
  (exclude_from_sim no)
  (in_bom yes)
  (on_board yes)
  (in_pos_files yes)
  (dnp no)
  (property "Reference" "U3" (at 153.67 27.94 0) (show_name no) (do_not_autoplace no) (effects (font (size 1.15 1.15))))
  (property "Value" "A4988 Trái" (at 153.67 30.48 0) (show_name no) (do_not_autoplace no) (effects (font (size 1.22 1.22))))
  (property "Footprint" "" (at 153.67 53.34 0) (show_name no) (do_not_autoplace no) (effects (font (size 1.27 1.27))))
  (property "Datasheet" "" (at 153.67 53.34 0) (show_name no) (do_not_autoplace no) (effects (font (size 1.27 1.27))))
  (property "Description" "" (at 153.67 53.34 0) (show_name no) (do_not_autoplace no) (effects (font (size 1.27 1.27))))
  (pin "1")
  (pin "2")
  (pin "3")
  (pin "4")
  (pin "5")
  (pin "6")
  (pin "7")
  (pin "8")
  (pin "16")
  (pin "15")
  (pin "14")
  (pin "13")
  (pin "12")
  (pin "11")
  (pin "10")
  (pin "9"))
 (symbol
  (lib_id "XeCanBang:MPU6050_GY521")
  (at 154.94 163.83 0)
  (unit 1)
  (body_style 1)
  (exclude_from_sim no)
  (in_bom yes)
  (on_board yes)
  (in_pos_files yes)
  (dnp no)
  (property "Reference" "U6" (at 154.94 144.78 0) (show_name no) (do_not_autoplace no) (effects (font (size 1.15 1.15))))
  (property "Value" "MPU6050" (at 154.94 147.32 0) (show_name no) (do_not_autoplace no) (effects (font (size 1.22 1.22))))
  (property "Footprint" "" (at 154.94 163.83 0) (show_name no) (do_not_autoplace no) (effects (font (size 1.27 1.27))))
  (property "Datasheet" "" (at 154.94 163.83 0) (show_name no) (do_not_autoplace no) (effects (font (size 1.27 1.27))))
  (property "Description" "" (at 154.94 163.83 0) (show_name no) (do_not_autoplace no) (effects (font (size 1.27 1.27))))
  (pin "1")
  (pin "2")
  (pin "3")
  (pin "4")
  (pin "5")
  (pin "6")
  (pin "7")
  (pin "8"))
 (symbol
  (lib_id "XeCanBang:ESP32_S3_DevKitC_1")
  (at 57.15 144.78 0)
  (unit 1)
  (body_style 1)
  (exclude_from_sim no)
  (in_bom yes)
  (on_board yes)
  (in_pos_files yes)
  (dnp no)
  (property "Reference" "U5" (at 57.15 111.76 0) (show_name no) (do_not_autoplace no) (effects (font (size 1.15 1.15))))
  (property "Value" "ESP32-S3" (at 57.15 114.3 0) (show_name no) (do_not_autoplace no) (effects (font (size 1.22 1.22))))
  (property "Footprint" "" (at 57.15 144.78 0) (show_name no) (do_not_autoplace no) (effects (font (size 1.27 1.27))))
  (property "Datasheet" "" (at 57.15 144.78 0) (show_name no) (do_not_autoplace no) (effects (font (size 1.27 1.27))))
  (property "Description" "" (at 57.15 144.78 0) (show_name no) (do_not_autoplace no) (effects (font (size 1.27 1.27))))
  (pin "J1.1")
  (pin "J1.2")
  (pin "J1.3")
  (pin "J1.4")
  (pin "J1.5")
  (pin "J1.6")
  (pin "J1.7")
  (pin "J1.8")
  (pin "J1.9")
  (pin "J1.10")
  (pin "J1.11")
  (pin "J1.12")
  (pin "J1.13")
  (pin "J1.14")
  (pin "J1.15")
  (pin "J1.16")
  (pin "J1.17")
  (pin "J1.18")
  (pin "J1.19")
  (pin "J1.20")
  (pin "J1.21")
  (pin "J1.22")
  (pin "J3.1")
  (pin "J3.2")
  (pin "J3.3")
  (pin "J3.4")
  (pin "J3.5")
  (pin "J3.6")
  (pin "J3.7")
  (pin "J3.8")
  (pin "J3.9")
  (pin "J3.10")
  (pin "J3.11")
  (pin "J3.12")
  (pin "J3.13")
  (pin "J3.14")
  (pin "J3.15")
  (pin "J3.16")
  (pin "J3.17")
  (pin "J3.18")
  (pin "J3.19")
  (pin "J3.20")
  (pin "J3.21")
  (pin "J3.22"))
 (symbol
  (lib_id "XeCanBang:NEMA17_2_Pha")
  (at 255.27 53.34 0)
  (unit 1)
  (body_style 1)
  (exclude_from_sim no)
  (in_bom yes)
  (on_board yes)
  (in_pos_files yes)
  (dnp no)
  (property "Reference" "M1" (at 255.27 36.83 0) (show_name no) (do_not_autoplace no) (effects (font (size 1.15 1.15))))
  (property "Value" "NEMA17 • Trái" (at 255.27 39.37 0) (show_name no) (do_not_autoplace no) (effects (font (size 1.22 1.22))))
  (property "Footprint" "" (at 255.27 53.34 0) (show_name no) (do_not_autoplace no) (effects (font (size 1.27 1.27))))
  (property "Datasheet" "" (at 255.27 53.34 0) (show_name no) (do_not_autoplace no) (effects (font (size 1.27 1.27))))
  (property "Description" "" (at 255.27 53.34 0) (show_name no) (do_not_autoplace no) (effects (font (size 1.27 1.27))))
  (pin "B2")
  (pin "B1")
  (pin "A1")
  (pin "A2"))
 (sheet_instances
  (path ""
   (page "1")))
 (embedded_fonts no))
